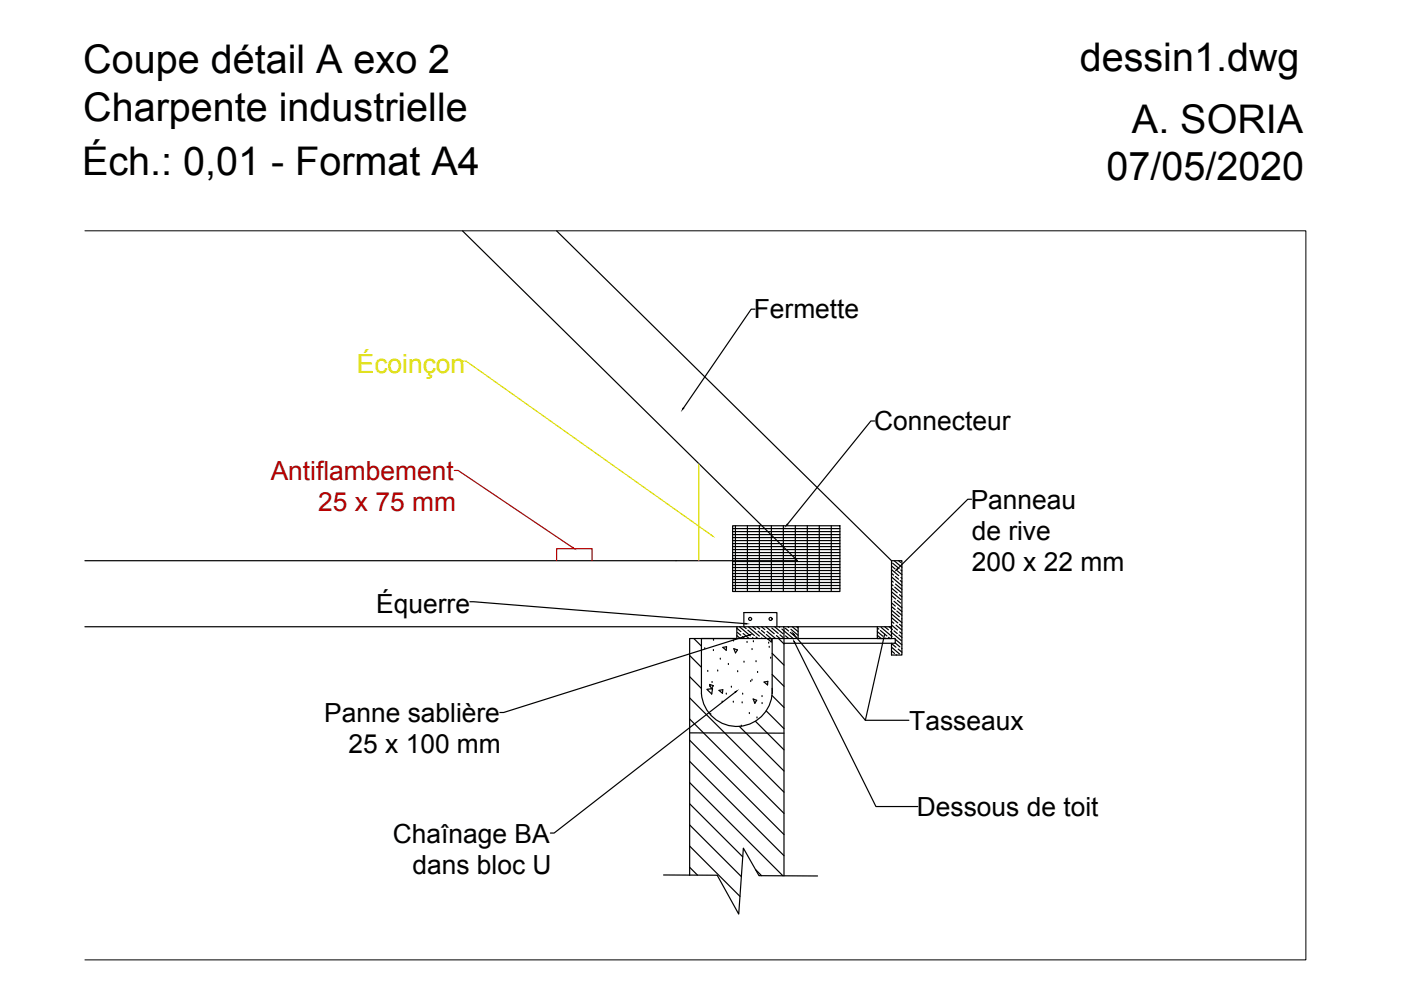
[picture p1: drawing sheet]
<svg xmlns="http://www.w3.org/2000/svg" width="297mm" height="210mm" viewBox="0 0 297 210" stroke-linecap="round" stroke-linejoin="round" font-family="sans-serif">
<!-- layer: 0 -->
<g fill="none" stroke="#000" stroke-width=".25">
<path d="M98.1 49l71 69.9h-151.1M118 49l71 69.9M160.1 65.6h-.8l-14.4 20.9M185.4 89.3h-.8l-17.6 21.9M155.3 112.1h22.8M155.3 112.7h22.8M155.3 113.3h22.8M155.3 114h22.8M155.3 114.6h22.8M155.3 115.3h22.8M155.3 115.9h22.8M155.3 116.5h22.8"/>
<path d="M155.3 117.2h22.8M155.3 117.8h22.8M155.3 118.4h22.8M155.3 111.5h22.8v13.9h-22.8zM155.3 119.1h22.8M155.3 119.7h22.8M155.9 111.5v13.9M158.5 111.5v13.9M161 111.5v13.9M163.5 111.5v13.9M166.1 111.5v13.9M168.6 111.5v13.9"/>
<path d="M171.2 111.5v13.9M173.7 111.5v13.9M176.2 111.5v13.9M189 120l.8 .6M189.3 119.4l1.3 1.2M189.6 118.9l1.6 1.4M190.5 118.9l.4 .4M206 105.9h-.8l-15 14.8M18 132.9h138.2M99.6 127.6l58.4 4.6M146.2 139l2.5 2.5M147.1 135.4l1.6 1.6"/>
<path d="M149.4 137.6h.1M151.3 137.9h.1M151.3 135.8h.1M152.7 139.8h.1M153.2 137.3l.8-.2v.8zM155.3 120.3h22.8M155.3 121h22.8M155.3 121.6h22.8M155.3 122.2h22.8M155.3 122.9h22.8M155.3 123.5h22.8M155.3 124.1h22.8"/>
<path d="M155.3 124.8h22.8M155.5 135.9h.1M155.6 137.5l.8 .3-.5 .6zM156.2 134.8l.8 .6M156.2 133.2l.9 .7M156.4 134.1l.7 .6M156.8 132.9l2.3 1.9M157.4 135l.5 .4M157.6 134.3l1.2 1.1M158.4 136.2h.1M158.5 133.6l1.4 1.1M158.7 132.9l2.3 2"/>
<path d="M158.7 134.7l-51.9 16.4h-.8M159.4 137.7h.1M159.5 135.2l.3 .2M159.6 132.9l.6 .5M159.7 136.1h.1M160.3 135l.4 .4M160.5 132.9l.6 .5M160.7 133.8l1.9 1.6M161.4 133.7l.7 .5M161.4 132.9l.8 .6M161.5 135.3l.1 .1M162.4 132.9l1.8 1.5"/>
<path d="M162.5 134.5l1 .9-.7 .1M162.6 133.9l1.8 1.5M163 136.4h.1M163.1 137.2h.1M163.4 139.6h.1M163.6 135.4l-.1 .7-.7-.6M163.6 133.1l1.4 1.2M163.7 138.5l2.5 2.5M163.7 135.4v11.7M164.2 132.9l1.9 1.5M164.6 134.8l.8 .6M164.7 132.9v-3h-7v3l.5 .4"/>
<path d="M165.1 135.4l1.1 1.1M165.2 132.9l.1 .1M165.4 134.6l.6 .6M165.8 133.4l2.3 1.9M166.1 132.9h.1M166.2 135.4h-20v50.2M166.2 135.4v-2.5h-10v2.5h-7.5v11.7a7.5 7.5 0 0 0 8.1 6.9 7.5 7.5 0 0 0 6.9-8M166.2 132.9h22.8v-14h2.2v20h-2.2v-2.5M166.2 135.4v50.3M166.5 133.2l.7 .6M166.5 134.8l.7 .6M167 132.9l.2 .1"/>
<path d="M167.5 134.1l1.4 1.1M167.7 133.4l1.5 1.3M168 132.9l1.2 1M168.4 134.6l15.1 18.1h9.2M168.5 136.3l17.2 34.7h8.9M168.9 132.9l.3 .2M169.2 132.9v2.5h-3M169.2 135.4h20.6v1h-23.6M186 132.9v2.5h3v-2.5M186 133.9l1.2 1M186 133.1l.3 .3M186 134.7l.8 .7"/>
<path d="M186.7 133.7l1.3 1.1M186.8 133l2.3 2M187.6 134.4l-4.1 18.3M187.6 132.9l.8 .6M187.7 135.3l.1 .1M188.4 135.1l.3 .3M188.5 132.9l.7 .6M188.8 133.9l2.3 1.9M189 136.4l1 .8M189 131.7l.5 .5M189 129.4l1.7 1.4M189 127l.1 .1"/>
<path d="M189 124.7l1.2 1M189 138l.7 .5M189 131l1.4 1.1M189 126.3l.9 .7M189 123.9l.4 .3M189 121.6l.5 .3M189 137.2l1.7 1.5M189 132.5l1.3 1.1M189 127.8l.8 .7M189 125.5l2 1.6M189 123.1l.4 .3M189 120.8l1.6 1.3"/>
<path d="M189.1 122.4l2.1 1.8M189.1 128.7l.7 .6M189.1 130.3l2.1 1.7M189.5 127.5l1.7 1.4M189.5 133.8l.7 .5M189.6 135.4h.1M189.7 124.5l1.4 1.1M189.8 136.3l1 .9M189.8 135.5l1.4 1.2M189.8 122.2l.7 .6M189.9 123.8l1.3 1.2M190 132.5l1.2 1.1"/>
<path d="M190 138.8l.1 .1M190.1 129.6l1.1 .9M190.2 121l1 .8M190.3 127.3l.7 .6M190.3 128.9l.9 .8M190.4 137.6l.8 .7M190.6 134.6l.6 .5M190.7 126.1l.5 .4M190.7 132.4l.5 .4M190.7 134l.5 .4M190.9 123.1l.3 .3M191 120.9l.2 .2"/>
<path d="M191 122.4l.2 .2M191.1 131.2h.1M191.2 137.4v.1M146.2 152.5l20 20M146.2 148l20 20M146.2 156.9l20 20M146.2 143.5l2.5 2.5M146.2 155.4h20M149.9 146.2l1.2-.2-.2 1.1zM150.1 142.4h.1M150.5 145.5h.1M150.5 145.1l.7 .3-.4 .6z"/>
<path d="M150.7 151.5h.1M151 144.7h.1M152.2 142.3h.1M152.4 146.4l.8-.2v.8zM153.1 148.9h.1M154 147.2h.1M154.4 140.9h.1M155.1 145.7h.1M155.5 148.9h.1M155.9 146.7l-38.4 29.9h-.8M156.4 142.4h.1M156.7 154l9.5 9.5"/>
<path d="M157.2 154h.1M157.4 149h.1M157.5 147.2h.1M157.7 140.4h.1M158.9 151.3h.1M159.2 144.5h.1M159.4 144.2h.1M159.7 148.2l.8 .3-.5 .6zM160.1 149h.1M160.2 152.9l6 6.1M160.3 140.3h.1M160.5 152.2h.1"/>
<path d="M160.6 142.6h.1M161.6 147.7h.1M161.6 149.2h.1M162 144.6l.8-.1-.1 .7zM162.4 150.7l3.8 3.8M163.7 147.5l2.5 2.5M163.7 143l2.5 2.5M146.2 179.4l10.7 10.7M146.2 174.9l11 11M146.2 170.4l11.3 11.3M146.2 165.9l19.8 19.8M146.2 161.4l20 20"/>
<path d="M140.7 185.5l11.4 .1 4.5 8.2 1-14 3.3 5.9h12.4M146.2 183.9l1.7 1.6M160.2 184.4l1.3 1.3"/>
<circle cx="159" cy="131.2" r=".32"/>
<circle cx="163.4" cy="131.2" r=".32"/>
</g>
<path d="M96.3 99.7h.8l24.3 16.4M125.5 118.8v-2.5h-7.5v2.5" fill="none" stroke="#b80000" stroke-width=".25"/>
<path d="M150.8 113.4l.3 .3-.4-.2z" fill="#dd0" stroke="#dd0" stroke-width=".21"/>
<path d="M98 76.5h.8l52 36.9M148.2 98.3v20.5" fill="none" stroke="#dd0" stroke-width=".25"/>
<path d="M144.9 86.5h.1l-.3 .3zM166.9 111.1l.1 .1-.3 .3zM158 132.2l.4 .1h-.4zM158.7 134.6h.4l-.4 .2zM168.1 134.3l.3 .2-.1 .1zM168.3 135.9l.3 .3-.2 .1zM190.2 120.6l.1 .1-.3 .2zM155.9 146.7l.3-.2-.3 .3z" fill="#000" stroke="#000" stroke-width=".21"/>
<path d="M121.5 116.1l.3 .2-.4-.1z" fill="#b80000" stroke="#b80000" stroke-width=".21"/>
<path d="M18 48.9h258.9v154.6h-258.9" fill="none" stroke="#000" stroke-width=".21"/>
<g font-size="8.4">
<text x="17.7" y="15.5">Coupe détail A exo 2</text>
<text x="228.9" y="15">dessin1.dwg</text>
<text x="17.7" y="25.6">Charpente industrielle</text>
<text x="240" y="28.1">A. SORIA</text>
<text x="17.4" y="37.1">Éch.: 0,01 - Format A4</text>
<text x="234.6" y="38.1">07/05/2020</text>
</g>
<g font-size="5.6">
<text x="159.8" y="67.5">Fermette</text>
<text x="185.4" y="91.3">Connecteur</text>
<text x="205.8" y="107.8">Panneau</text>
<text x="206" y="114.5">de rive</text>
<text x="206.1" y="121.2">200 x 22 mm</text>
<text x="79.8" y="130.1">Équerre</text>
<text x="68.7" y="153">Panne sablière</text>
<text x="192.8" y="154.7">Tasseaux</text>
<text x="73.9" y="159.7">25 x 100 mm</text>
<text x="194.4" y="173">Dessous de toit</text>
<text x="83.3" y="178.6">Chaînage BA</text>
<text x="87.5" y="185.3">dans bloc U</text>
</g>
<text font-size="5.6" fill="#dd0" x="75.6" y="79">Écoinçon</text>
<g font-size="5.6" fill="#b80000">
<text x="57.4" y="101.8">Antiflambement</text>
<text x="67.5" y="108.4">25 x 75 mm</text>
</g>
</svg>
